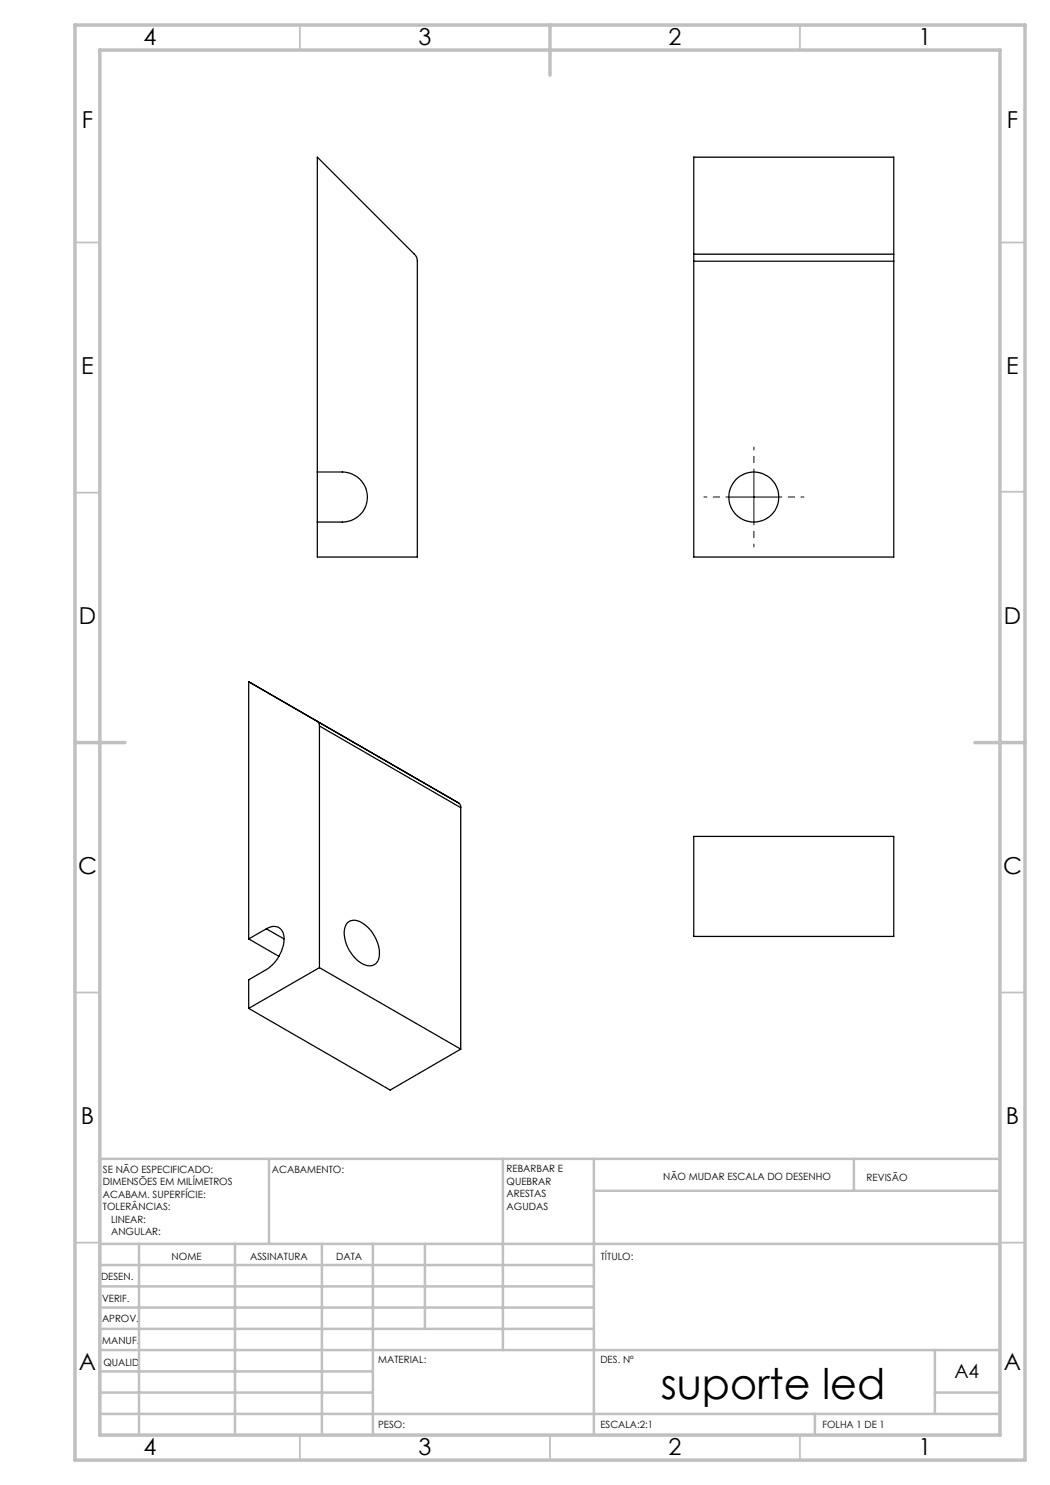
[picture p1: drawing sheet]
<svg xmlns="http://www.w3.org/2000/svg" width="210mm" height="297mm" viewBox="0 0 210 297" stroke-linecap="round" stroke-linejoin="round" font-family="sans-serif">
<path d="M145.8 99.4h-5M150.8 94.4v-5M155.8 99.4h5M150.8 104.4v5" fill="none" stroke="#000" stroke-width=".2" stroke-dasharray="15.2 1.3 1.3 1.3" stroke-dashoffset="14.6"/>
<path d="M145.8 99.4h10M150.8 94.4v10" fill="none" stroke="#000" stroke-width=".2"/>
<g fill="none" stroke="#c0c0c0" stroke-width=".35">
<path d="M60 5v5M160 5v5M15 48.5h5M200 48.5h5M15 98.5h5M200 98.4h5M15 198.5h5M200 198.5h5M15 248.5h5M200 248.5h5M60 287v5M110 287v5"/>
<path d="M160 287v5"/>
</g>
<g fill="none" stroke="#c0c0c0" stroke-width=".5">
<path d="M53.8 231.8v17M100.6 231.8v38.2M118.8 231.8v55.2M118.8 238.2h81.2M170.8 231.8v6.4M200 231.8h-180v55.2M20 248.8h180M20 257.3h98.8M20 253h98.8M27.8 248.8v38.2M47 248.8v38.2M64.4 248.8v38.2"/>
<path d="M74.6 248.8v38.2M85 248.8v17M20 265.8h98.8M20 261.5h98.8M20 278.5h54.6M20 274.3h54.6M20 270h180M187 278.5h13M187 270v12.8M20 282.8h180M163 282.8v4.2"/>
</g>
<path d="M15 5h190v287h-190zM20 10h180v277h-180zM110 5v10M15 148.5h10M195 148.5h10" fill="none" stroke="#c0c0c0" stroke-width=".7"/>
<g fill="none" stroke="#000" stroke-width=".25">
<path d="M138.7 50.8v1.4M138.7 50.8v-19.4h40.1v19.4M138.7 52.2v59.2h40.1v-59.2M138.7 52.2h40.1M138.7 50.8h40.1M178.8 50.8v1.4M63.5 94.4h5a5 5 0 0 1 5 5 5 5 0 0 1-5 5h-5M63.5 94.4v-63l19.4 19.4a1.78 1.78 0 0 1 .6 1.4v59.2h-20v-7M63.5 94.4v10M63.5 144.3l.3 .3 .1 .6M63.9 145.2v48.3M63.9 145.2l28.2 16.3"/>
<path d="M92.1 161.5v-.4l-.3-.5-42.1-24.3v51.5M92.1 161.5v48.3M138.7 167.3h40.1v20h-40.1zM49.7 187.8l6.1 3.5M53.3 185.8a2.14 2.14 0 0 1 2.5-.3 2.14 2.14 0 0 1 1 2.3 7.8 7.8 0 0 1-3.5 6.1l-3.6 2.1v5.7M53.3 185.8l-3.6 2M53.3 185.8l3.5 2M63.9 193.5l28.2 16.3M63.9 193.5l-14.2 8.2M69.6 184.5a2.45 2.45 0 0 1 3.1 .3 7.2 7.2 0 0 1 3 7.1 1.98 1.98 0 0 1-3 1 7.3 7.3 0 0 1-3.8-7.2l.3-.7zM49.7 201.7l28.3 16.3 14.1-8.2"/>
<circle cx="150.8" cy="99.4" r="5"/>
</g>
<text font-size="8.5" x="132.1" y="279.7">suporte led</text>
<g font-size="4.7">
<text x="28.7" y="9">4</text>
<text x="83.7" y="9">3</text>
<text x="133.7" y="9">2</text>
<text x="183.7" y="9">1</text>
<text x="16.4" y="25.5">F</text>
<text x="201.4" y="25.5">F</text>
<text x="16.2" y="74.7">E</text>
<text x="201.2" y="74.8">E</text>
<text x="15.8" y="124.7">D</text>
<text x="200.8" y="124.7">D</text>
<text x="15.6" y="174.7">C</text>
<text x="200.6" y="174.8">C</text>
<text x="16.2" y="224.8">B</text>
<text x="201.2" y="224.8">B</text>
<text x="15.8" y="274">A</text>
<text x="200.8" y="274">A</text>
<text x="28.7" y="291">4</text>
<text x="83.7" y="291">3</text>
<text x="133.7" y="291">2</text>
<text x="183.7" y="291">1</text>
</g>
<text font-size="3.9" x="190.9" y="275.5">A4</text>
<g font-size="2">
<text x="20.6" y="234.6">SE NÃO ESPECIFICADO:</text>
<text x="20.6" y="237.1">DIMENSÕES EM MILÍMETROS</text>
<text x="20.6" y="239.6">ACABAM. SUPERFÍCIE:</text>
<text x="54.4" y="234.6">ACABAMENTO:</text>
<text x="101.3" y="234.5">REBARBAR E</text>
<text x="101.3" y="237">QUEBRAR</text>
<text x="101.3" y="239.5">ARESTAS</text>
<text x="132.6" y="236">NÃO MUDAR ESCALA DO DESENHO</text>
<text x="173.3" y="236.2">REVISÃO</text>
<text x="20.6" y="242.1">TOLERÂNCIAS:</text>
<text x="22.2" y="244.6">LINEAR:</text>
<text x="101.3" y="242">AGUDAS</text>
<text x="22.2" y="247.1">ANGULAR:</text>
<text x="34.3" y="252">NOME</text>
<text x="50" y="251.9">ASSINATURA</text>
<text x="67.2" y="251.9">DATA</text>
<text x="120.2" y="251.9">TÍTULO:</text>
<text x="20.2" y="256.1">DESEN.</text>
<text x="20.4" y="260.3">VERIF.</text>
<text x="20.4" y="264.4">APROV.</text>
<text x="20.5" y="268.8">MANUF.</text>
<text x="20.7" y="273.1">QUALID</text>
<text x="75.7" y="272.5">MATERIAL:</text>
<text x="120.1" y="272.5">DES. Nº</text>
<text x="75.6" y="285.5">PESO:</text>
<text x="120.1" y="285.6">ESCALA:2:1</text>
<text x="164.5" y="285.6">FOLHA 1 DE 1</text>
</g>
</svg>
